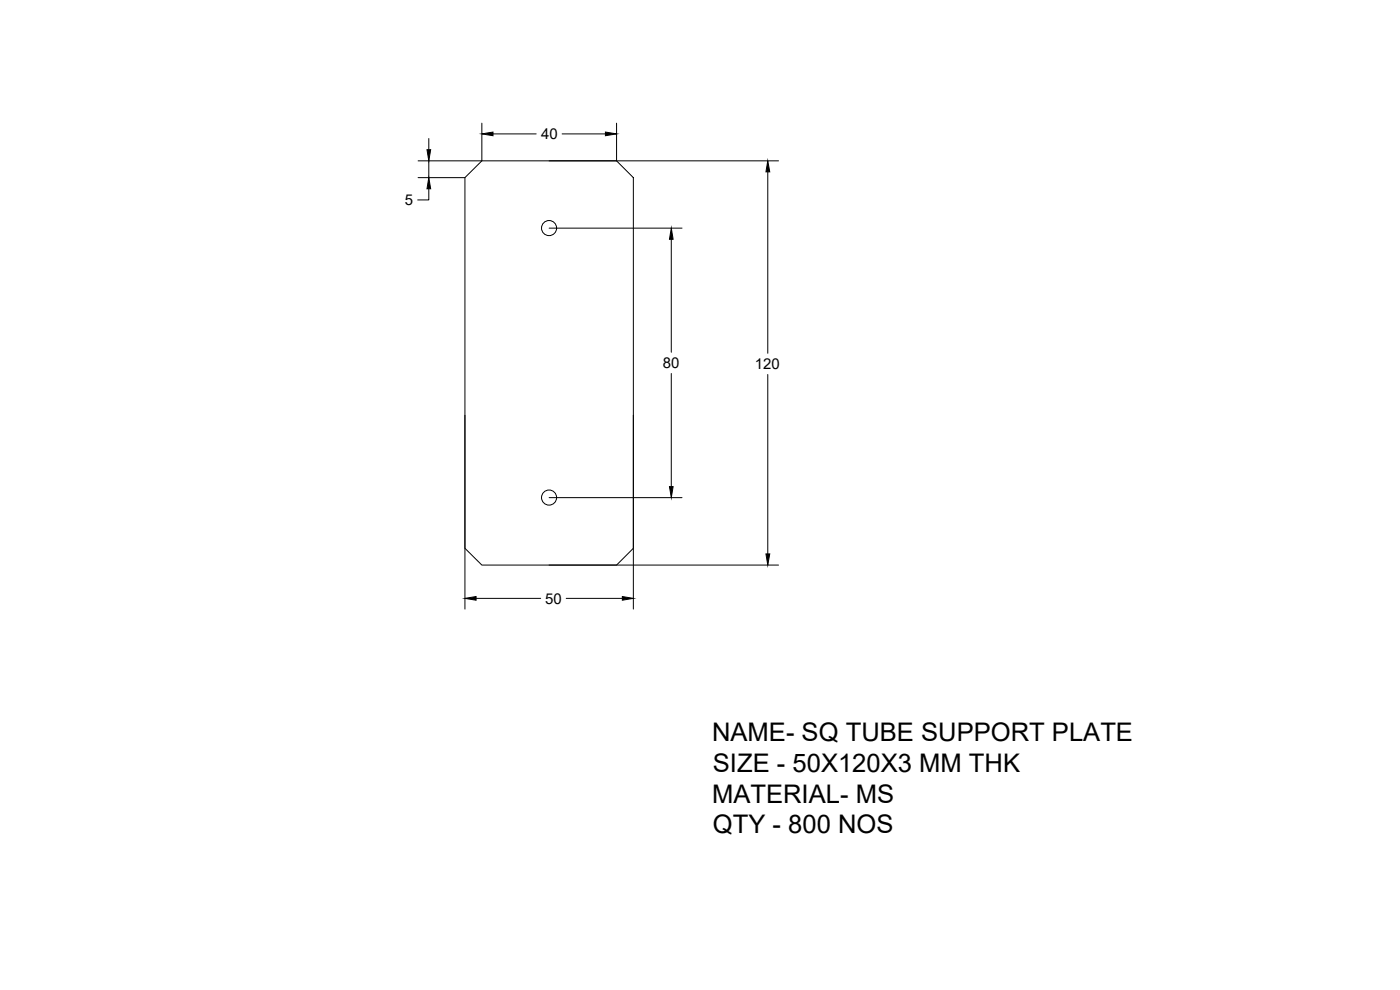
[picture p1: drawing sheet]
<svg xmlns="http://www.w3.org/2000/svg" width="420mm" height="297mm" viewBox="0 0 420 297" stroke-linecap="round" stroke-linejoin="round" font-family="sans-serif">
<!-- layer: 0 -->
<g fill="none" stroke="#000" stroke-width=".3">
<path d="M144.6 37v11.3h-19.1M185 37v11.3M125.5 53.3h14M128.7 56.6v3.4h-3.4M128.7 41.6v3.3M128.7 48.3v5M139.5 53.3l5.1-5h40.4l5.1 5v111.2l-5.1 5h-40.4l-5.1-5zM148 40.2h12.9M164.8 48.3h68.8M168.7 40.2h13M230.4 51.6v54.4M164.8 68.5h39.9"/>
<path d="M201.5 71.8v33.9M201.5 112.1v33.9M230.4 112.4v53.8M139.5 124.6v58.2M190.1 124.6v58.2M164.8 149.3h39.9M142.9 179.5h19.4M164.8 169.5h68.8M169.9 179.5h16.9"/>
<circle cx="164.8" cy="68.4" r="2.27"/>
<circle cx="164.8" cy="149.3" r="2.27"/>
</g>
<path d="M144.6 40.2l3.4-.6v1.1zM181.7 39.6l3.3 .6-3.3 .5zM128.1 44.9h1.1l-.5 3.4zM128.7 53.3l.5 3.3h-1.1zM230.4 48.3l.6 3.3h-1.1zM201.5 68.5l.5 3.3h-1.1zM200.9 146h1.1l-.5 3.3zM139.5 179.5l3.4-.5v1.1zM186.8 179l3.3 .5-3.3 .6zM229.9 166.2h1.1l-.6 3.3z" fill="#000" stroke="#000" stroke-width=".3"/>
<g font-size="7.7">
<text x="213.7" y="222.2">NAME- SQ TUBE SUPPORT PLATE</text>
<text x="214" y="231.5">SIZE - 50X120X3 MM THK</text>
<text x="213.7" y="240.8">MATERIAL- MS</text>
<text x="214" y="250">QTY - 800 NOS</text>
</g>
<g font-size="4.5">
<text x="162.4" y="41.7">40</text>
<text x="121.5" y="61.6">5</text>
<text x="199" y="110.5">80</text>
<text x="226.6" y="110.8">120</text>
<text x="163.6" y="181.1">50</text>
</g>
</svg>
